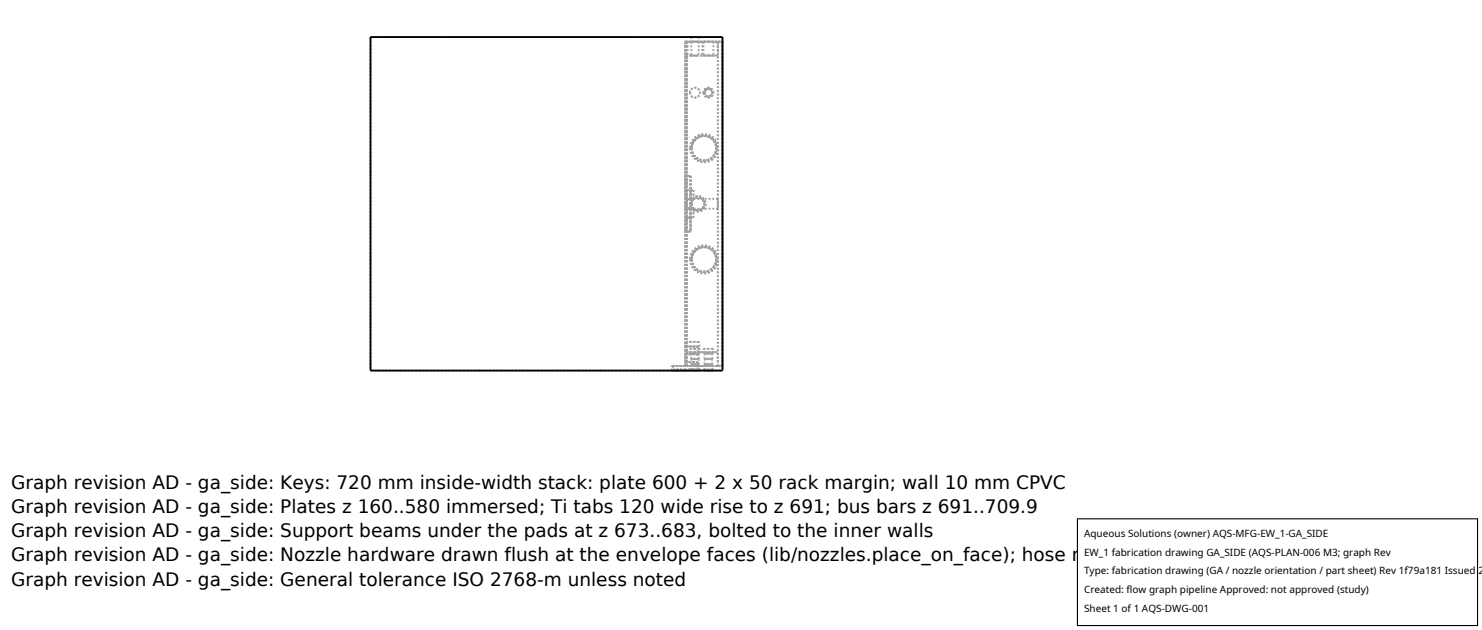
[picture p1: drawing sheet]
<svg xmlns="http://www.w3.org/2000/svg" width="212mm" height="90mm" viewBox="0 0 212 90" stroke-linecap="round" stroke-linejoin="round" font-family="sans-serif">
<g fill="none" stroke="#a0a0a0" stroke-width=".26" stroke-dasharray=".3 .3" stroke-linecap="butt">
<path d="M52.9 5.3v47.6M52.9 5.3h50.3M97.9 6h5.3M97.9 6v46.3M97.9 6h.2M97.9 6v42.8M97.9 7.9h4.6M97.9 7.9h.2M97.9 6h4.6M97.9 7.9v-1.9M97.9 7.9v20.6M98.1 6v46.3"/>
<path d="M98.1 6v42.8M98.1 6h.1M98.1 7.9h.1M98.1 6v1.9M98.1 7.9v20.6M98.2 6h2.1M98.2 6v1.9M98.6 13.2l.2-.5 .4-.2 .5 .2 .3 .5-.2 .5-.5 .2-.5-.2-.2-.5M98.6 13.2l.2 .5 .5 .2 .5-.2 .2-.5-.3-.5-.5-.2-.4 .2-.2 .5M98.7 5.3h1.1M98.7 6v1.9M98.7 7.9h1.1"/>
<path d="M98.7 6h1.1M98.7 5.3v.7M99.3 5.3h-.6M99.3 6h-.6M99.8 5.3h-.5M99.8 6h-.5M99.8 6v1.9M99.8 5.3v.7M100.3 6h2.2M100.3 7.9h-2.1M100.3 6v1.9M100.3 7.9h2.2"/>
<path d="M100.5 13.2l.2 .5 .5 .2 .5-.2 .2-.5-.2-.5-.5-.2-.5 .2-.2 .5M100.5 6h.7M100.5 7.9h.7M100.5 6v1.9M100.6 13.2l.2 .4 .3 .2 .5-.2 .2-.3-.2-.5-.4-.1-.4 .1-.2 .4M100.6 13.2l.2 .4 .4 .2 .3-.2 .2-.4-.1-.3-.4-.2-.4 .2-.2 .3M100.7 13.2l.1 .4 .4 .2 .3-.2 .2-.3-.2-.4-.3-.2-.4 .2-.1 .3M101.2 6h.7M101.2 7.9h.7M101.9 6h-1.4M101.9 7.9h-1.4M101.9 6v1.9"/>
<path d="M102.5 6v46.3M102.5 7.9v-1.9M102.5 6h.7M103.2 6v46.3M103.2 5.3v47.6M97.9 29.7v-.6M97.9 29.1v-.6M97.9 25.1h.7M97.9 33.1h.7M97.9 25.1v8M97.9 29.7v20.6M98.1 29.7h-.2"/>
<path d="M98.1 29.8v-.1M98.1 28.4v1.4M98.1 28.5v-.1M98.1 28.5h-.2M98.1 27.1v1.3M98.1 29.8v1.3M98.1 29.8h.5M98.1 31.1h.5M98.1 27.1h.5M98.1 28.4h.5M98.1 25.1h.5M98.1 28.4v-3.3"/>
<path d="M98.1 33.1h.5M98.1 33.1v-3.3M98.1 29.7v20.6M98.1 33.1v-8M98.6 21.2l.1 .8 .5 .6 .6 .4 .7 .2 .8-.2 .6-.4 .5-.6 .1-.8-.1-.7-.4-.7-.7-.5-.7-.1-.8 .1-.6 .4-.5 .7-.1 .8M98.6 37l.1 .8 .5 .7 .6 .4 .7 .1 .8-.1 .6-.4 .5-.6 .1-.8-.1-.8-.4-.7-.7-.4-.7-.2-.8 .2-.6 .4-.5 .7-.1 .7M98.6 29.8h-.5M98.6 28.4h-.5M98.6 29.8v1.3M98.6 25.1v2M98.6 27.1v1.3M98.6 28.4v1.4"/>
<path d="M98.6 31.1v2M98.6 29.8h.4M98.6 31.1h.4M98.6 27.1h.4M98.6 28.4h.4M98.6 25.1v3.3M98.6 29.8v3.3M98.6 25.1v8M98.7 29.1l.3 .7M98.8 29.1l.2 .6 .6 .3h.4l.3-.3 .3-.6-.3-.6-.6-.3-.7 .2-.2 .3v.4M98.8 21.2l.1 .6 .4 .6 .6 .4 .6 .2 .7-.2 .6-.4 .4-.5 .1-.7-.1-.7-.4-.6-.5-.4-.8-.1-.6 .1-.6 .4-.4 .6-.1 .7M98.8 37l.1 .7 .4 .6 .6 .4 .6 .1 .7-.1 .6-.4 .4-.6 .1-.6-.1-.7-.4-.6-.5-.4-.8-.1-.6 .1-.6 .4-.4 .6-.1 .6"/>
<path d="M98.8 28.4l-.2 .7 .2 .7M98.8 29.1l.2 .6 .7 .3 .6-.3 .3-.6-.3-.6-.6-.3-.6 .3-.3 .6M98.8 37l.1 .7 .4 .6 .5 .4 .7 .1 .7-.1 .6-.4 .4-.6 .1-.6-.1-.7-.4-.6-.6-.4-.6-.1-.7 .1-.6 .4-.4 .6-.1 .6M98.8 21.2l.1 .7 .4 .5 .5 .4 .7 .1 .7-.1 .6-.4 .4-.5 .1-.7-.1-.7-.4-.6-.6-.4-.6-.1-.7 .1-.6 .4-.4 .6-.1 .7M98.8 21.2l.1 .6 .4 .6 .6 .4 .7 .1 .6-.1 .6-.4 .3-.6 .2-.6-.2-.7-.3-.6-.6-.3-.6-.2-.8 .2-.5 .4-.4 .5-.1 .7M98.8 37l.1 .7 .4 .5 .6 .5 .7 .1 .6-.1 .6-.4 .3-.6 .2-.6-.2-.7-.3-.6-.6-.4-.6-.1-.8 .2-.5 .3-.4 .6-.1 .6M99 28.4l-.3 .7M99 29.8h-.4M99 28.4h-.4M99 29.8l.5 .2h.5l.4-.3 .2-.6-.1-.5-.4-.3-.5-.1-.6 .2M99 29.8h-.2M99 29.8v.2"/>
<path d="M99 30l.7 .2 .5-.1 .5-.5 .1-.5-.1-.5-.5-.5-.5-.1-.7 .2M99 28.2v.2M99 28.4h-.2M99 29.8v1.3M99 27.1v1.3M102.5 29.1v-.7M102.5 28.4v1.4M102.5 29.8v-.7M102.5 28.4h-3.5M102.5 29.8h-3.5M52.9 52.9h50.3M95.9 52.3h2"/>
<path d="M95.9 52.9h2M95.9 52.9v-.6M96.1 52.8h3.6M96.1 52.3h1.8M96.1 52.3v.5M96.2 52.8h3.4M96.2 52.9h3.4M96.2 52.9v-.1M97.9 52.3h5.3M97.9 52.3h.2M97.9 52.3h-1.8M97.9 52.3h-2"/>
<path d="M97.9 52.9h2M97.9 51.7v.6M97.9 51.7h1.7M97.9 52.8h-1.8M97.9 52.8h-1.7M97.9 52.9h-1.7M97.9 51.7h1.8M97.9 50.6h1.7M97.9 50.6v1.1M97.9 50.6h1.8M97.9 49.5h1.7M97.9 49.5v1.1"/>
<path d="M97.9 49.5h2M97.9 48.8h2M97.9 49.5v-.7M97.9 48.8h.2M97.9 52.3h4.6M97.9 50.3h4.6M97.9 52.3v-2M97.9 50.3h.2M98.1 49.5v-.7M98.1 50.6v-1.1M98.1 51.7v-1.1M98.1 52.3v-.6"/>
<path d="M98.1 52.3h-.2M98.1 52.3h1.8M98.1 50.3h4.4M98.1 52.3h4.4M98.1 50.3v2M98.6 52.9h.7M98.6 52.3h.7M98.6 49.8h1.4M98.6 50.5h1.4M98.6 52.9v-.6M98.6 50.5v-.7M98.7 51.2h1.1"/>
<path d="M98.7 52h1.1M98.7 52.8h1.1M98.7 50.5h1.1M98.7 52.9h1.1M98.7 50.5v.7M98.7 51.2v.8M98.7 52v.8M98.7 52.9v-.1M99.3 52.9h.7M99.3 52.3h.7M99.3 49.8h-.7M99.3 50.5h-.7"/>
<path d="M99.3 50.5h-.6M99.3 51.2h-.6M99.3 52h-.6M99.3 52.8h-.6M99.3 52.9h-.6M99.6 51.7h-1.5M99.6 52.8h-1.7M99.6 52.9h-1.7M99.6 50.6h-1.5M99.6 49.5h-1.5M99.6 51.7l.1 1.1M99.6 52.9v-.1"/>
<path d="M99.6 50.6l.1 1.1M99.6 49.5l.1 1.1M99.7 52.8h-1.8M99.7 51.7h-1.6M99.7 50.6h-1.6M99.8 50.5h-.5M99.8 51.2h-.5M99.8 52h-.5M99.8 52.8h-.5M99.8 52.9h-.5M99.8 50.5v.7M99.8 51.2v.8"/>
<path d="M99.8 52v.8M99.8 52.9v-.1M99.9 52.9h-4M99.9 52.3h-2M99.9 49.5h-1.8M99.9 48.8h-1.8M99.9 52.9v-.6M99.9 49.5v-.7M100 52.9h-1.4M100 52.3h-1.4M100 49.8h-.7M100 50.5h-.7"/>
<path d="M100 52.9v-.6M100 50.5v-.7M100.5 52.9h.7M100.5 52.3h.7M100.5 49.8h1.4M100.5 50.5h1.4M100.5 52.9v-.6M100.5 50.5v-.7M100.6 51.2h1.2M100.6 52h1.2M100.6 52.8h1.2M100.7 50.5h1"/>
<path d="M100.7 51.2h1M100.7 52h1M100.7 52.8h1M100.7 52.9h1M100.7 50.5l-.1 .7M100.7 51.2l-.1 .8M100.7 52l-.1 .8M100.7 52.9v-.1M101.2 52.9h.7M101.2 52.3h.7M101.2 49.8h-.7M101.2 50.5h-.7"/>
<path d="M101.2 50.5h-.5M101.2 51.2h-.6M101.2 51.2h-.5M101.2 52h-.6M101.2 52h-.5M101.2 52.8h-.6M101.2 52.8h-.5M101.2 52.9h-.5M101.7 50.5h-.5M101.7 51.2h-.5M101.7 52h-.5M101.7 52.8h-.5"/>
<path d="M101.7 52.9h-.5M101.7 50.5l.1 .7M101.7 51.2l.1 .8M101.7 52l.1 .8M101.7 52.9v-.1M101.8 51.2h-.6M101.8 52h-.6M101.8 52.8h-.6M101.9 52.9h-1.4M101.9 52.3h-1.4M101.9 49.8h-.7M101.9 50.5h-.7"/>
<path d="M101.9 52.9v-.6M101.9 50.5v-.7M102.5 52.3v-2M102.5 52.3h.7"/>
</g>
<path d="M52.9 5.3h50.3v47.6h-50.3z" fill="none" stroke="#000" stroke-width=".26"/>
<path d="M153.9 74.1h57.1v15.2h-57.1z" fill="#fff" stroke="#000" stroke-width=".16"/>
<g font-size="2.6">
<text x="1.6" y="69.8">Graph revision AD - ga_side: Keys: 720 mm inside-width stack: plate 600 + 2 x 50 rack margin; wall 10 mm CPVC</text>
<text x="1.6" y="73.3">Graph revision AD - ga_side: Plates z 160..580 immersed; Ti tabs 120 wide rise to z 691; bus bars z 691..709.9</text>
<text x="1.6" y="76.7">Graph revision AD - ga_side: Support beams under the pads at z 673..683, bolted to the inner walls</text>
<text x="1.6" y="80.2">Graph revision AD - ga_side: Nozzle hardware drawn flush at the envelope faces (lib/nozzles.place_on_face); hose makeup at the face plane</text>
<text x="1.6" y="83.6">Graph revision AD - ga_side: General tolerance ISO 2768-m unless noted</text>
</g>
<g font-size="1.4">
<text x="154.8" y="76.6">Aqueous Solutions (owner) AQS-MFG-EW_1-GA_SIDE</text>
<text x="154.8" y="79.3">EW_1 fabrication drawing GA_SIDE (AQS-PLAN-006 M3; graph Rev</text>
<text x="154.8" y="82">Type: fabrication drawing (GA / nozzle orientation / part sheet) Rev 1f79a181 Issued 2</text>
<text x="154.8" y="84.7">Created: flow graph pipeline Approved: not approved (study)</text>
<text x="154.8" y="87.4">Sheet 1 of 1 AQS-DWG-001</text>
</g>
</svg>
